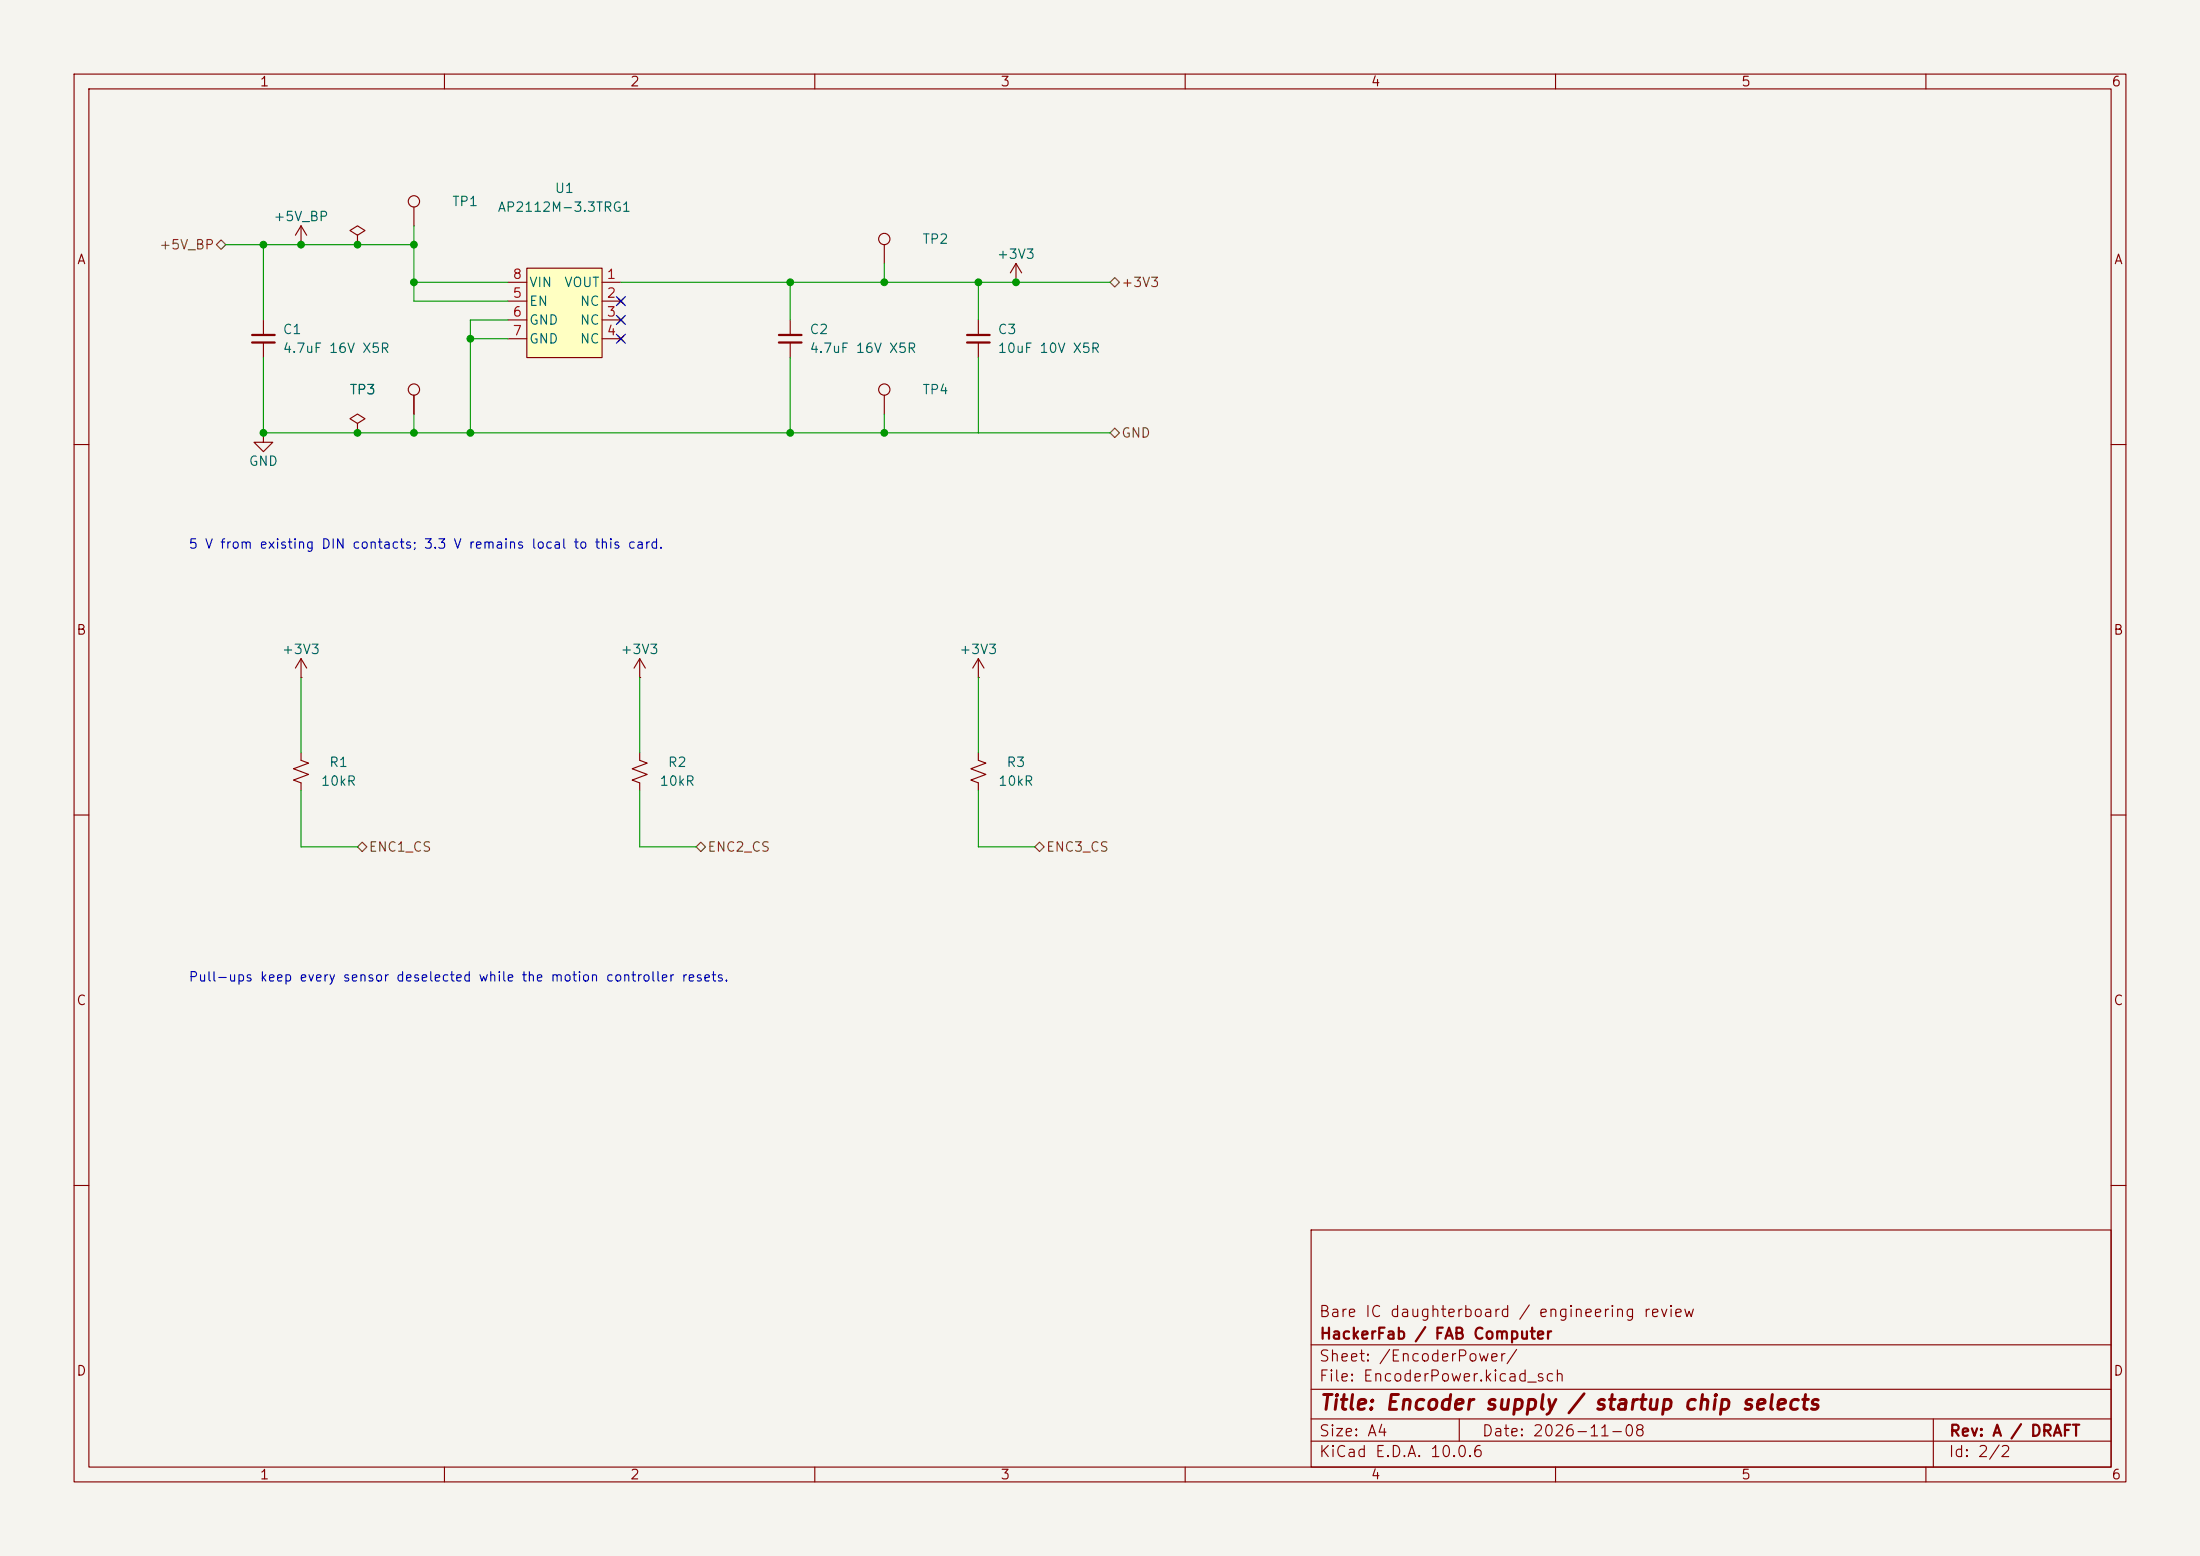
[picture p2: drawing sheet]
(kicad_sch
 (version 20250114)
 (generator eeschema)
 (generator_version "10.0")
 (paper "A4")
 (title_block
  (title "Encoder supply / startup chip selects")
  (date "2026-11-08")
  (rev "A / DRAFT")
  (company "HackerFab / FAB Computer")
  (comment 1 "Bare IC daughterboard / engineering review"))
 (lib_symbols
  (symbol "Device:C_Polarized_Small"
   (pin_numbers (hide yes))
   (pin_names
    (offset 0.254) (hide yes)) (exclude_from_sim no) (in_bom yes) (on_board yes)
   (in_pos_files yes)
   (duplicate_pin_numbers_are_jumpers no)
   (property "Reference" "C" (at 0.254 1.778 0) (show_name no) (do_not_autoplace no) (effects (font (size 1.27 1.27)) (justify left)))
   (property "Value" "C_Polarized_Small" (at 0.254 -2.032 0) (show_name no) (do_not_autoplace no) (effects (font (size 1.27 1.27)) (justify left)))
   (property "Footprint" "" (at 0 0 0) (show_name no) (do_not_autoplace no) (hide yes) (effects (font (size 1.27 1.27))))
   (property "Datasheet" "" (at 0 0 0) (show_name no) (do_not_autoplace no) (hide yes) (effects (font (size 1.27 1.27))))
   (property "Description" "Polarized capacitor, small symbol" (at 0 0 0) (show_name no) (do_not_autoplace no) (hide yes) (effects (font (size 1.27 1.27))))
   (symbol "C_Polarized_Small_0_1"
    (rectangle (start -1.524 0.6858) (end 1.524 0.3048) (stroke (width 0) (type default)) (fill (type none)))
    (rectangle (start -1.524 -0.3048) (end 1.524 -0.6858) (stroke (width 0) (type default)) (fill (type outline)))
    (polyline (pts (xy -1.27 1.524) (xy -0.762 1.524)) (stroke (width 0) (type default)) (fill (type none)))
    (polyline (pts (xy -1.016 1.27) (xy -1.016 1.778)) (stroke (width 0) (type default)) (fill (type none))))
   (symbol "C_Polarized_Small_1_1"
    (pin passive line (at 0 2.54 270) (length 1.8542) (name "" (effects (font (size 1.27 1.27)))) (number "1" (effects (font (size 1.27 1.27)))))
    (pin passive line (at 0 -2.54 90) (length 1.8542) (name "" (effects (font (size 1.27 1.27)))) (number "2" (effects (font (size 1.27 1.27))))))
   (embedded_fonts no))
  (symbol "Device:C_Small"
   (pin_numbers (hide yes))
   (pin_names
    (offset 0.254) (hide yes)) (exclude_from_sim no) (in_bom yes) (on_board yes)
   (in_pos_files yes)
   (duplicate_pin_numbers_are_jumpers no)
   (property "Reference" "C" (at 0.254 1.778 0) (show_name no) (do_not_autoplace no) (effects (font (size 1.27 1.27)) (justify left)))
   (property "Value" "C_Small" (at 0.254 -2.032 0) (show_name no) (do_not_autoplace no) (effects (font (size 1.27 1.27)) (justify left)))
   (property "Footprint" "" (at 0 0 0) (show_name no) (do_not_autoplace no) (hide yes) (effects (font (size 1.27 1.27))))
   (property "Datasheet" "" (at 0 0 0) (show_name no) (do_not_autoplace no) (hide yes) (effects (font (size 1.27 1.27))))
   (property "Description" "Unpolarized capacitor, small symbol" (at 0 -10.16 0) (show_name no) (do_not_autoplace no) (hide yes) (effects (font (size 1.27 1.27))))
   (symbol "C_Small_0_1"
    (polyline (pts (xy -1.524 0.508) (xy 1.524 0.508)) (stroke (width 0.3048) (type default)) (fill (type none)))
    (polyline (pts (xy -1.524 -0.508) (xy 1.524 -0.508)) (stroke (width 0.3048) (type default)) (fill (type none))))
   (symbol "C_Small_1_1"
    (pin passive line (at 0 2.54 270) (length 2.032) (name "" (effects (font (size 1.27 1.27)))) (number "1" (effects (font (size 1.27 1.27)))))
    (pin passive line (at 0 -2.54 90) (length 2.032) (name "" (effects (font (size 1.27 1.27)))) (number "2" (effects (font (size 1.27 1.27))))))
   (embedded_fonts no))
  (symbol "Device:Fuse"
   (pin_numbers (hide yes))
   (pin_names
    (offset 0)) (exclude_from_sim no) (in_bom yes) (on_board yes)
   (in_pos_files yes)
   (duplicate_pin_numbers_are_jumpers no)
   (property "Reference" "F" (at 2.032 0 90) (show_name no) (do_not_autoplace no) (effects (font (size 1.27 1.27))))
   (property "Value" "Fuse" (at -1.905 0 90) (show_name no) (do_not_autoplace no) (effects (font (size 1.27 1.27))))
   (property "Footprint" "" (at -1.778 0 90) (show_name no) (do_not_autoplace no) (hide yes) (effects (font (size 1.27 1.27))))
   (property "Datasheet" "" (at 0 0 0) (show_name no) (do_not_autoplace no) (hide yes) (effects (font (size 1.27 1.27))))
   (property "Description" "Fuse" (at 0 0 0) (show_name no) (do_not_autoplace no) (hide yes) (effects (font (size 1.27 1.27))))
   (symbol "Fuse_0_1"
    (rectangle (start -0.762 -2.54) (end 0.762 2.54) (stroke (width 0.254) (type default)) (fill (type none)))
    (polyline (pts (xy 0 2.54) (xy 0 -2.54)) (stroke (width 0) (type default)) (fill (type none))))
   (symbol "Fuse_1_1"
    (pin passive line (at 0 3.81 270) (length 1.27) (name "" (effects (font (size 1.27 1.27)))) (number "1" (effects (font (size 1.27 1.27)))))
    (pin passive line (at 0 -3.81 90) (length 1.27) (name "" (effects (font (size 1.27 1.27)))) (number "2" (effects (font (size 1.27 1.27))))))
   (embedded_fonts no))
  (symbol "Device:R_Small_US"
   (pin_numbers (hide yes))
   (pin_names
    (offset 0.254) (hide yes)) (exclude_from_sim no) (in_bom yes) (on_board yes)
   (in_pos_files yes)
   (duplicate_pin_numbers_are_jumpers no)
   (property "Reference" "R" (at 0.762 0.508 0) (show_name no) (do_not_autoplace no) (effects (font (size 1.27 1.27)) (justify left)))
   (property "Value" "R_Small_US" (at 0.762 -1.016 0) (show_name no) (do_not_autoplace no) (effects (font (size 1.27 1.27)) (justify left)))
   (property "Footprint" "" (at 0 0 0) (show_name no) (do_not_autoplace no) (hide yes) (effects (font (size 1.27 1.27))))
   (property "Datasheet" "" (at 0 0 0) (show_name no) (do_not_autoplace no) (hide yes) (effects (font (size 1.27 1.27))))
   (property "Description" "Resistor, small US symbol" (at 0 0 0) (show_name no) (do_not_autoplace no) (hide yes) (effects (font (size 1.27 1.27))))
   (symbol "R_Small_US_1_1"
    (polyline (pts (xy 0 1.524) (xy 1.016 1.143) (xy 0 0.762) (xy -1.016 0.381) (xy 0 0)) (stroke (width 0) (type default)) (fill (type none)))
    (polyline (pts (xy 0 0) (xy 1.016 -0.381) (xy 0 -0.762) (xy -1.016 -1.143) (xy 0 -1.524)) (stroke (width 0) (type default)) (fill (type none)))
    (pin passive line (at 0 2.54 270) (length 1.016) (name "" (effects (font (size 1.27 1.27)))) (number "1" (effects (font (size 1.27 1.27)))))
    (pin passive line (at 0 -2.54 90) (length 1.016) (name "" (effects (font (size 1.27 1.27)))) (number "2" (effects (font (size 1.27 1.27))))))
   (embedded_fonts no))
  (symbol "FabNano:PWR_+12V_BP"
   (power global)
   (pin_numbers (hide yes))
   (pin_names
    (offset 0) (hide yes)) (exclude_from_sim no) (in_bom yes) (on_board yes)
   (in_pos_files yes)
   (duplicate_pin_numbers_are_jumpers no)
   (property "Reference" "#PWR" (at 0 -3.81 0) (show_name no) (do_not_autoplace no) (hide yes) (effects (font (size 1.27 1.27))))
   (property "Value" "+12V_BP" (at 0 3.556 0) (show_name no) (do_not_autoplace no) (effects (font (size 1.27 1.27))))
   (property "Footprint" "" (at 0 0 0) (show_name no) (do_not_autoplace no) (hide yes) (effects (font (size 1.27 1.27))))
   (property "Datasheet" "" (at 0 0 0) (show_name no) (do_not_autoplace no) (hide yes) (effects (font (size 1.27 1.27))))
   (property "Description" "Power symbol creates a global label with name \"VDD\"" (at 0 0 0) (show_name no) (do_not_autoplace no) (hide yes) (effects (font (size 1.27 1.27))))
   (symbol "PWR_+12V_BP_0_1"
    (polyline (pts (xy -0.762 1.27) (xy 0 2.54)) (stroke (width 0) (type default)) (fill (type none)))
    (polyline (pts (xy 0 2.54) (xy 0.762 1.27)) (stroke (width 0) (type default)) (fill (type none)))
    (polyline (pts (xy 0 0) (xy 0 2.54)) (stroke (width 0) (type default)) (fill (type none))))
   (symbol "PWR_+12V_BP_1_1"
    (pin power_in line (at 0 0 90) (length 0) (name "+12V_BP" (effects (font (size 1.27 1.27)))) (number "1" (effects (font (size 1.27 1.27))))))
   (embedded_fonts no))
  (symbol "FabNano:PWR_+12V_MOTOR"
   (power global)
   (pin_numbers (hide yes))
   (pin_names
    (offset 0) (hide yes)) (exclude_from_sim no) (in_bom yes) (on_board yes)
   (in_pos_files yes)
   (duplicate_pin_numbers_are_jumpers no)
   (property "Reference" "#PWR" (at 0 -3.81 0) (show_name no) (do_not_autoplace no) (hide yes) (effects (font (size 1.27 1.27))))
   (property "Value" "+12V_MOTOR" (at 0 3.556 0) (show_name no) (do_not_autoplace no) (effects (font (size 1.27 1.27))))
   (property "Footprint" "" (at 0 0 0) (show_name no) (do_not_autoplace no) (hide yes) (effects (font (size 1.27 1.27))))
   (property "Datasheet" "" (at 0 0 0) (show_name no) (do_not_autoplace no) (hide yes) (effects (font (size 1.27 1.27))))
   (property "Description" "Power symbol creates a global label with name \"VDD\"" (at 0 0 0) (show_name no) (do_not_autoplace no) (hide yes) (effects (font (size 1.27 1.27))))
   (symbol "PWR_+12V_MOTOR_0_1"
    (polyline (pts (xy -0.762 1.27) (xy 0 2.54)) (stroke (width 0) (type default)) (fill (type none)))
    (polyline (pts (xy 0 2.54) (xy 0.762 1.27)) (stroke (width 0) (type default)) (fill (type none)))
    (polyline (pts (xy 0 0) (xy 0 2.54)) (stroke (width 0) (type default)) (fill (type none))))
   (symbol "PWR_+12V_MOTOR_1_1"
    (pin power_in line (at 0 0 90) (length 0) (name "+12V_MOTOR" (effects (font (size 1.27 1.27)))) (number "1" (effects (font (size 1.27 1.27))))))
   (embedded_fonts no))
  (symbol "FabNano:PWR_+3V3"
   (power global)
   (pin_numbers (hide yes))
   (pin_names
    (offset 0) (hide yes)) (exclude_from_sim no) (in_bom yes) (on_board yes)
   (in_pos_files yes)
   (duplicate_pin_numbers_are_jumpers no)
   (property "Reference" "#PWR" (at 0 -3.81 0) (show_name no) (do_not_autoplace no) (hide yes) (effects (font (size 1.27 1.27))))
   (property "Value" "+3V3" (at 0 3.556 0) (show_name no) (do_not_autoplace no) (effects (font (size 1.27 1.27))))
   (property "Footprint" "" (at 0 0 0) (show_name no) (do_not_autoplace no) (hide yes) (effects (font (size 1.27 1.27))))
   (property "Datasheet" "" (at 0 0 0) (show_name no) (do_not_autoplace no) (hide yes) (effects (font (size 1.27 1.27))))
   (property "Description" "Power symbol creates a global label with name \"VDD\"" (at 0 0 0) (show_name no) (do_not_autoplace no) (hide yes) (effects (font (size 1.27 1.27))))
   (symbol "PWR_+3V3_0_1"
    (polyline (pts (xy -0.762 1.27) (xy 0 2.54)) (stroke (width 0) (type default)) (fill (type none)))
    (polyline (pts (xy 0 2.54) (xy 0.762 1.27)) (stroke (width 0) (type default)) (fill (type none)))
    (polyline (pts (xy 0 0) (xy 0 2.54)) (stroke (width 0) (type default)) (fill (type none))))
   (symbol "PWR_+3V3_1_1"
    (pin power_in line (at 0 0 90) (length 0) (name "+3V3" (effects (font (size 1.27 1.27)))) (number "1" (effects (font (size 1.27 1.27))))))
   (embedded_fonts no))
  (symbol "FabNano:PWR_+5V_BP"
   (power global)
   (pin_numbers (hide yes))
   (pin_names
    (offset 0) (hide yes)) (exclude_from_sim no) (in_bom yes) (on_board yes)
   (in_pos_files yes)
   (duplicate_pin_numbers_are_jumpers no)
   (property "Reference" "#PWR" (at 0 -3.81 0) (show_name no) (do_not_autoplace no) (hide yes) (effects (font (size 1.27 1.27))))
   (property "Value" "+5V_BP" (at 0 3.556 0) (show_name no) (do_not_autoplace no) (effects (font (size 1.27 1.27))))
   (property "Footprint" "" (at 0 0 0) (show_name no) (do_not_autoplace no) (hide yes) (effects (font (size 1.27 1.27))))
   (property "Datasheet" "" (at 0 0 0) (show_name no) (do_not_autoplace no) (hide yes) (effects (font (size 1.27 1.27))))
   (property "Description" "Power symbol creates a global label with name \"VDD\"" (at 0 0 0) (show_name no) (do_not_autoplace no) (hide yes) (effects (font (size 1.27 1.27))))
   (symbol "PWR_+5V_BP_0_1"
    (polyline (pts (xy -0.762 1.27) (xy 0 2.54)) (stroke (width 0) (type default)) (fill (type none)))
    (polyline (pts (xy 0 2.54) (xy 0.762 1.27)) (stroke (width 0) (type default)) (fill (type none)))
    (polyline (pts (xy 0 0) (xy 0 2.54)) (stroke (width 0) (type default)) (fill (type none))))
   (symbol "PWR_+5V_BP_1_1"
    (pin power_in line (at 0 0 90) (length 0) (name "+5V_BP" (effects (font (size 1.27 1.27)))) (number "1" (effects (font (size 1.27 1.27))))))
   (embedded_fonts no))
  (symbol "FabNano:PWR_+5V_LOAD"
   (power global)
   (pin_numbers (hide yes))
   (pin_names
    (offset 0) (hide yes)) (exclude_from_sim no) (in_bom yes) (on_board yes)
   (in_pos_files yes)
   (duplicate_pin_numbers_are_jumpers no)
   (property "Reference" "#PWR" (at 0 -3.81 0) (show_name no) (do_not_autoplace no) (hide yes) (effects (font (size 1.27 1.27))))
   (property "Value" "+5V_LOAD" (at 0 3.556 0) (show_name no) (do_not_autoplace no) (effects (font (size 1.27 1.27))))
   (property "Footprint" "" (at 0 0 0) (show_name no) (do_not_autoplace no) (hide yes) (effects (font (size 1.27 1.27))))
   (property "Datasheet" "" (at 0 0 0) (show_name no) (do_not_autoplace no) (hide yes) (effects (font (size 1.27 1.27))))
   (property "Description" "Power symbol creates a global label with name \"VDD\"" (at 0 0 0) (show_name no) (do_not_autoplace no) (hide yes) (effects (font (size 1.27 1.27))))
   (symbol "PWR_+5V_LOAD_0_1"
    (polyline (pts (xy -0.762 1.27) (xy 0 2.54)) (stroke (width 0) (type default)) (fill (type none)))
    (polyline (pts (xy 0 2.54) (xy 0.762 1.27)) (stroke (width 0) (type default)) (fill (type none)))
    (polyline (pts (xy 0 0) (xy 0 2.54)) (stroke (width 0) (type default)) (fill (type none))))
   (symbol "PWR_+5V_LOAD_1_1"
    (pin power_in line (at 0 0 90) (length 0) (name "+5V_LOAD" (effects (font (size 1.27 1.27)))) (number "1" (effects (font (size 1.27 1.27))))))
   (embedded_fonts no))
  (symbol "FabNano:PWR_GND"
   (power global)
   (pin_numbers (hide yes))
   (pin_names
    (offset 0) (hide yes)) (exclude_from_sim no) (in_bom yes) (on_board yes)
   (in_pos_files yes)
   (duplicate_pin_numbers_are_jumpers no)
   (property "Reference" "#PWR" (at 0 -6.35 0) (show_name no) (do_not_autoplace no) (hide yes) (effects (font (size 1.27 1.27))))
   (property "Value" "GND" (at 0 -3.81 0) (show_name no) (do_not_autoplace no) (effects (font (size 1.27 1.27))))
   (property "Footprint" "" (at 0 0 0) (show_name no) (do_not_autoplace no) (hide yes) (effects (font (size 1.27 1.27))))
   (property "Datasheet" "" (at 0 0 0) (show_name no) (do_not_autoplace no) (hide yes) (effects (font (size 1.27 1.27))))
   (property "Description" "Power symbol creates a global label with name \"GND\" , ground" (at 0 0 0) (show_name no) (do_not_autoplace no) (hide yes) (effects (font (size 1.27 1.27))))
   (symbol "PWR_GND_0_1"
    (polyline (pts (xy 0 0) (xy 0 -1.27) (xy 1.27 -1.27) (xy 0 -2.54) (xy -1.27 -1.27) (xy 0 -1.27)) (stroke (width 0) (type default)) (fill (type none))))
   (symbol "PWR_GND_1_1"
    (pin power_in line (at 0 0 270) (length 0) (name "GND" (effects (font (size 1.27 1.27)))) (number "1" (effects (font (size 1.27 1.27))))))
   (embedded_fonts no))
  (symbol "power:PWR_FLAG"
   (power global)
   (pin_numbers (hide yes))
   (pin_names
    (offset 0) (hide yes)) (exclude_from_sim no) (in_bom yes) (on_board yes)
   (in_pos_files yes)
   (duplicate_pin_numbers_are_jumpers no)
   (property "Reference" "#FLG" (at 0 1.905 0) (show_name no) (do_not_autoplace no) (hide yes) (effects (font (size 1.27 1.27))))
   (property "Value" "PWR_FLAG" (at 0 3.81 0) (show_name no) (do_not_autoplace no) (effects (font (size 1.27 1.27))))
   (property "Footprint" "" (at 0 0 0) (show_name no) (do_not_autoplace no) (hide yes) (effects (font (size 1.27 1.27))))
   (property "Datasheet" "" (at 0 0 0) (show_name no) (do_not_autoplace no) (hide yes) (effects (font (size 1.27 1.27))))
   (property "Description" "Special symbol for telling ERC where power comes from" (at 0 0 0) (show_name no) (do_not_autoplace no) (hide yes) (effects (font (size 1.27 1.27))))
   (symbol "PWR_FLAG_0_0"
    (pin power_out line (at 0 0 90) (length 0) (name "" (effects (font (size 1.27 1.27)))) (number "1" (effects (font (size 1.27 1.27))))))
   (symbol "PWR_FLAG_0_1"
    (polyline (pts (xy 0 0) (xy 0 1.27) (xy -1.016 1.905) (xy 0 2.54) (xy 1.016 1.905) (xy 0 1.27)) (stroke (width 0) (type default)) (fill (type none))))
   (embedded_fonts no))
  (symbol "FabNano:AP2112M-3.3TRG1"
   (pin_names
    (offset 0.254)) (exclude_from_sim no) (in_bom yes) (on_board yes)
   (in_pos_files yes)
   (duplicate_pin_numbers_are_jumpers no)
   (property "Reference" "U" (at -5.08 5.715 0) (show_name no) (do_not_autoplace no) (effects (font (size 1.27 1.27)) (justify left)))
   (property "Value" "AP2112M-3.3TRG1" (at 0 5.715 0) (show_name no) (do_not_autoplace no) (effects (font (size 1.27 1.27)) (justify left)))
   (property "Footprint" "Package_SO:SOIC-8_3.9x4.9mm_P1.27mm" (at 0 8.255 0) (show_name no) (do_not_autoplace no) (hide yes) (effects (font (size 1.27 1.27))))
   (property "Datasheet" "https://www.diodes.com/assets/Datasheets/AP2112.pdf" (at 0 2.54 0) (show_name no) (do_not_autoplace no) (hide yes) (effects (font (size 1.27 1.27))))
   (property "Description" "600 mA LDO, 3.3 V, SO-8; two ground pins, three NC pins" (at 1.27 -8.382 0) (show_name no) (do_not_autoplace no) (hide yes) (effects (font (size 1.27 1.27))))
   (symbol "AP2112M-3.3TRG1_1_1"
    (rectangle (start -5.08 4.445) (end 5.08 -7.62) (stroke (width 0) (type solid)) (fill (type background)))
    (pin power_in line (at -7.62 2.54 0) (length 2.54) (name "VIN" (effects (font (size 1.27 1.27)))) (number "8" (effects (font (size 1.27 1.27)))))
    (pin power_in line (at -7.62 -2.54 0) (length 2.54) (name "GND" (effects (font (size 1.27 1.27)))) (number "6" (effects (font (size 1.27 1.27)))))
    (pin input line (at -7.62 0 0) (length 2.54) (name "EN" (effects (font (size 1.27 1.27)))) (number "5" (effects (font (size 1.27 1.27)))))
    (pin no_connect line (at 7.62 0 180) (length 2.54) (name "NC" (effects (font (size 1.27 1.27)))) (number "2" (effects (font (size 1.27 1.27)))))
    (pin power_out line (at 7.62 2.54 180) (length 2.54) (name "VOUT" (effects (font (size 1.27 1.27)))) (number "1" (effects (font (size 1.27 1.27)))))
    (pin power_in line (at -7.62 -5.08 0) (length 2.54) (name "GND" (effects (font (size 1.27 1.27)))) (number "7" (effects (font (size 1.27 1.27)))))
    (pin no_connect line (at 7.62 -2.54 180) (length 2.54) (name "NC" (effects (font (size 1.27 1.27)))) (number "3" (effects (font (size 1.27 1.27)))))
    (pin no_connect line (at 7.62 -5.08 180) (length 2.54) (name "NC" (effects (font (size 1.27 1.27)))) (number "4" (effects (font (size 1.27 1.27))))))
   (embedded_fonts no))
  (symbol "FabNano:ProbePad"
   (pin_numbers (hide yes))
   (pin_names
    (offset 0.762) (hide yes)) (exclude_from_sim no) (in_bom no) (on_board yes)
   (in_pos_files no)
   (duplicate_pin_numbers_are_jumpers no)
   (property "Reference" "TP" (at 0 6.858 0) (show_name no) (do_not_autoplace no) (effects (font (size 1.27 1.27))))
   (property "Value" "TestPoint" (at 0 5.08 0) (show_name no) (do_not_autoplace no) (effects (font (size 1.27 1.27))))
   (property "Footprint" "FabNano:TestPoint_Pad_D0.8mm" (at 5.08 0 0) (show_name no) (do_not_autoplace no) (hide yes) (effects (font (size 1.27 1.27))))
   (property "Datasheet" "" (at 5.08 0 0) (show_name no) (do_not_autoplace no) (hide yes) (effects (font (size 1.27 1.27))))
   (property "Description" "test point" (at 0 0 0) (show_name no) (do_not_autoplace no) (hide yes) (effects (font (size 1.27 1.27))))
   (symbol "ProbePad_0_1"
    (circle (center 0 3.302) (radius 0.762) (stroke (width 0) (type default)) (fill (type none))))
   (symbol "ProbePad_1_1"
    (pin passive line (at 0 0 90) (length 2.54) (name "1" (effects (font (size 1.27 1.27)))) (number "1" (effects (font (size 1.27 1.27))))))
   (embedded_fonts no)))
 (symbol
  (lib_id "FabNano:AP2112M-3.3TRG1") (at 76.2 40.64 0) (unit 1) (in_bom yes) (on_board yes) (dnp no)
  (property "Reference" "U1" (at 76.2 25.4 0) (effects (font (size 1.27 1.27))))
  (property "Value" "AP2112M-3.3TRG1" (at 76.2 27.94 0) (effects (font (size 1.27 1.27))))
  (property "Footprint" "Package_SO:SOIC-8_3.9x4.9mm_P1.27mm" (at 76.2 40.64 0) (effects (font (size 1.27 1.27)) (hide yes)))
  (property "Datasheet" "https://www.diodes.com/assets/Datasheets/AP2112.pdf" (at 76.2 40.64 0) (effects (font (size 1.27 1.27)) (hide yes)))
  (property "MPN" "AP2112M-3.3TRG1" (at 76.2 40.64 0) (effects (font (size 1.27 1.27)) (hide yes)))
  (property "Manufacturer" "Diodes Incorporated" (at 76.2 40.64 0) (effects (font (size 1.27 1.27)) (hide yes))) (pin "8") (pin "6") (pin "5") (pin "2") (pin "1")
  (property "LCSC" "C5290219" (at 76.2 40.64 0) (effects (font (size 1.27 1.27)) (hide yes))) (pin "3") (pin "4") (pin "7"))
 (no_connect (at 83.82 40.64))
 (symbol
  (lib_id "Device:C_Small") (at 35.56 45.72 0) (unit 1) (in_bom yes) (on_board yes) (dnp no)
  (property "Reference" "C1" (at 38.1 44.45 0) (effects (font (size 1.27 1.27)) (justify left)))
  (property "Value" "4.7uF 16V X5R" (at 38.1 46.99 0) (effects (font (size 1.27 1.27)) (justify left)))
  (property "Footprint" "Capacitor_SMD:C_0603_1608Metric" (at 35.56 45.72 0) (effects (font (size 1.27 1.27)) (hide yes)))
  (property "Datasheet" "https://product.samsungsem.com/mlcc/CL10A475KO8NNN.do" (at 35.56 45.72 0) (effects (font (size 1.27 1.27)) (hide yes)))
  (property "MPN" "CL10A475KO8NNNC" (at 35.56 45.72 0) (effects (font (size 1.27 1.27)) (hide yes)))
  (property "Manufacturer" "Samsung Electro-Mechanics" (at 35.56 45.72 0) (effects (font (size 1.27 1.27)) (hide yes))) (pin "1") (pin "2")
  (property "LCSC" "C19666" (at 35.56 45.72 0) (effects (font (size 1.27 1.27)) (hide yes))))
 (symbol
  (lib_id "Device:C_Small") (at 106.68 45.72 0) (unit 1) (in_bom yes) (on_board yes) (dnp no)
  (property "Reference" "C2" (at 109.22 44.45 0) (effects (font (size 1.27 1.27)) (justify left)))
  (property "Value" "4.7uF 16V X5R" (at 109.22 46.99 0) (effects (font (size 1.27 1.27)) (justify left)))
  (property "Footprint" "Capacitor_SMD:C_0603_1608Metric" (at 106.68 45.72 0) (effects (font (size 1.27 1.27)) (hide yes)))
  (property "Datasheet" "https://product.samsungsem.com/mlcc/CL10A475KO8NNN.do" (at 106.68 45.72 0) (effects (font (size 1.27 1.27)) (hide yes)))
  (property "MPN" "CL10A475KO8NNNC" (at 106.68 45.72 0) (effects (font (size 1.27 1.27)) (hide yes)))
  (property "Manufacturer" "Samsung Electro-Mechanics" (at 106.68 45.72 0) (effects (font (size 1.27 1.27)) (hide yes))) (pin "1") (pin "2")
  (property "LCSC" "C19666" (at 106.68 45.72 0) (effects (font (size 1.27 1.27)) (hide yes))))
 (symbol
  (lib_id "Device:C_Small") (at 132.08 45.72 0) (unit 1) (in_bom yes) (on_board yes) (dnp no)
  (property "Reference" "C3" (at 134.62 44.45 0) (effects (font (size 1.27 1.27)) (justify left)))
  (property "Value" "10uF 10V X5R" (at 134.62 46.99 0) (effects (font (size 1.27 1.27)) (justify left)))
  (property "Footprint" "Capacitor_SMD:C_0603_1608Metric" (at 132.08 45.72 0) (effects (font (size 1.27 1.27)) (hide yes)))
  (property "Datasheet" "https://product.samsungsem.com/mlcc/CL10A106KP8NNN.do" (at 132.08 45.72 0) (effects (font (size 1.27 1.27)) (hide yes)))
  (property "MPN" "CL10A106KP8NNNC" (at 132.08 45.72 0) (effects (font (size 1.27 1.27)) (hide yes)))
  (property "Manufacturer" "Samsung Electro-Mechanics" (at 132.08 45.72 0) (effects (font (size 1.27 1.27)) (hide yes))) (pin "1") (pin "2")
  (property "LCSC" "C19702" (at 132.08 45.72 0) (effects (font (size 1.27 1.27)) (hide yes))))
 (wire (pts (xy 35.56 43.18) (xy 35.56 33.02)) (stroke (width 0) (type default)))
 (wire (pts (xy 35.56 33.02) (xy 55.88 33.02)) (stroke (width 0) (type default)))
 (wire (pts (xy 55.88 33.02) (xy 55.88 38.1)) (stroke (width 0) (type default)))
 (wire (pts (xy 55.88 38.1) (xy 68.58 38.1)) (stroke (width 0) (type default)))
 (wire (pts (xy 55.88 38.1) (xy 55.88 40.64)) (stroke (width 0) (type default)))
 (wire (pts (xy 55.88 40.64) (xy 68.58 40.64)) (stroke (width 0) (type default)))
 (junction (at 55.88 38.1)
  (diameter 0) (color 0 0 0 0))
 (wire (pts (xy 68.58 43.18) (xy 63.5 43.18)) (stroke (width 0) (type default)))
 (wire (pts (xy 63.5 43.18) (xy 63.5 45.72)) (stroke (width 0) (type default)))
 (wire (pts (xy 83.82 38.1) (xy 119.38 38.1)) (stroke (width 0) (type default)))
 (wire (pts (xy 132.08 38.1) (xy 132.08 43.18)) (stroke (width 0) (type default)))
 (wire (pts (xy 106.68 43.18) (xy 106.68 38.1)) (stroke (width 0) (type default)))
 (junction (at 106.68 38.1)
  (diameter 0) (color 0 0 0 0))
 (wire (pts (xy 35.56 48.26) (xy 35.56 58.42)) (stroke (width 0) (type default)))
 (wire (pts (xy 106.68 48.26) (xy 106.68 58.42)) (stroke (width 0) (type default)))
 (wire (pts (xy 132.08 48.26) (xy 132.08 58.42)) (stroke (width 0) (type default)))
 (wire (pts (xy 35.56 58.42) (xy 55.88 58.42)) (stroke (width 0) (type default)))
 (wire (pts (xy 63.5 58.42) (xy 106.68 58.42)) (stroke (width 0) (type default)))
 (wire (pts (xy 106.68 58.42) (xy 119.38 58.42)) (stroke (width 0) (type default)))
 (junction (at 35.56 58.42)
  (diameter 0) (color 0 0 0 0))
 (junction (at 63.5 58.42)
  (diameter 0) (color 0 0 0 0))
 (junction (at 106.68 58.42)
  (diameter 0) (color 0 0 0 0))
 (symbol
  (lib_id "FabNano:PWR_GND") (at 35.56 58.42 0) (unit 1) (in_bom no) (on_board no) (dnp no)
  (property "Reference" "#PWR6024" (at 35.56 58.42 0) (effects (font (size 1.27 1.27)) (hide yes)))
  (property "Value" "GND" (at 35.56 62.23 0) (effects (font (size 1.27 1.27))))
  (property "Footprint" "" (at 35.56 58.42 0) (effects (font (size 1.27 1.27)) (hide yes)))
  (property "Datasheet" "" (at 35.56 58.42 0) (effects (font (size 1.27 1.27)) (hide yes)))
  (property "MPN" "" (at 35.56 58.42 0) (effects (font (size 1.27 1.27)) (hide yes)))
  (property "Manufacturer" "" (at 35.56 58.42 0) (effects (font (size 1.27 1.27)) (hide yes))) (pin "1"))
 (symbol
  (lib_id "FabNano:PWR_+5V_BP") (at 40.64 33.02 0) (unit 1) (in_bom no) (on_board no) (dnp no)
  (property "Reference" "#PWR6025" (at 40.64 33.02 0) (effects (font (size 1.27 1.27)) (hide yes)))
  (property "Value" "+5V_BP" (at 40.64 29.21 0) (effects (font (size 1.27 1.27))))
  (property "Footprint" "" (at 40.64 33.02 0) (effects (font (size 1.27 1.27)) (hide yes)))
  (property "Datasheet" "" (at 40.64 33.02 0) (effects (font (size 1.27 1.27)) (hide yes)))
  (property "MPN" "" (at 40.64 33.02 0) (effects (font (size 1.27 1.27)) (hide yes)))
  (property "Manufacturer" "" (at 40.64 33.02 0) (effects (font (size 1.27 1.27)) (hide yes))) (pin "1"))
 (symbol
  (lib_id "FabNano:PWR_+3V3") (at 137.16 38.1 0) (unit 1) (in_bom no) (on_board no) (dnp no)
  (property "Reference" "#PWR6026" (at 137.16 38.1 0) (effects (font (size 1.27 1.27)) (hide yes)))
  (property "Value" "+3V3" (at 137.16 34.29 0) (effects (font (size 1.27 1.27))))
  (property "Footprint" "" (at 137.16 38.1 0) (effects (font (size 1.27 1.27)) (hide yes)))
  (property "Datasheet" "" (at 137.16 38.1 0) (effects (font (size 1.27 1.27)) (hide yes)))
  (property "MPN" "" (at 137.16 38.1 0) (effects (font (size 1.27 1.27)) (hide yes)))
  (property "Manufacturer" "" (at 137.16 38.1 0) (effects (font (size 1.27 1.27)) (hide yes))) (pin "1"))
 (symbol
  (lib_id "power:PWR_FLAG") (at 48.26 33.02 0) (unit 1) (in_bom no) (on_board no) (dnp no)
  (property "Reference" "#FLG01" (at 48.26 33.02 0) (effects (font (size 1.27 1.27)) (hide yes)))
  (property "Value" "PWR_FLAG" (at 48.26 29.21 0) (effects (font (size 1.27 1.27)) (hide yes)))
  (property "Footprint" "" (at 48.26 33.02 0) (effects (font (size 1.27 1.27)) (hide yes)))
  (property "Datasheet" "" (at 48.26 33.02 0) (effects (font (size 1.27 1.27)) (hide yes)))
  (property "MPN" "" (at 48.26 33.02 0) (effects (font (size 1.27 1.27)) (hide yes)))
  (property "Manufacturer" "" (at 48.26 33.02 0) (effects (font (size 1.27 1.27)) (hide yes))) (pin "1"))
 (junction (at 48.26 33.02)
  (diameter 0) (color 0 0 0 0))
 (symbol
  (lib_id "power:PWR_FLAG") (at 48.26 58.42 0) (unit 1) (in_bom no) (on_board no) (dnp no)
  (property "Reference" "#FLG04" (at 48.26 58.42 0) (effects (font (size 1.27 1.27)) (hide yes)))
  (property "Value" "PWR_FLAG" (at 48.26 54.61 0) (effects (font (size 1.27 1.27)) (hide yes)))
  (property "Footprint" "" (at 48.26 58.42 0) (effects (font (size 1.27 1.27)) (hide yes)))
  (property "Datasheet" "" (at 48.26 58.42 0) (effects (font (size 1.27 1.27)) (hide yes)))
  (property "MPN" "" (at 48.26 58.42 0) (effects (font (size 1.27 1.27)) (hide yes)))
  (property "Manufacturer" "" (at 48.26 58.42 0) (effects (font (size 1.27 1.27)) (hide yes))) (pin "1"))
 (junction (at 48.26 58.42)
  (diameter 0) (color 0 0 0 0))
 (wire (pts (xy 35.56 33.02) (xy 30.480000000000004 33.02)) (stroke (width 0) (type default)))
 (hierarchical_label "+5V_BP"
  (shape bidirectional) (at 30.480000000000004 33.02 180) (effects (font (size 1.27 1.27)) (justify right)))
 (wire (pts (xy 132.08 38.1) (xy 149.86 38.1)) (stroke (width 0) (type default)))
 (hierarchical_label "+3V3"
  (shape bidirectional) (at 149.86 38.1 0) (effects (font (size 1.27 1.27)) (justify left)))
 (junction (at 40.64 33.02)
  (diameter 0) (color 0 0 0 0))
 (junction (at 137.16 38.1)
  (diameter 0) (color 0 0 0 0))
 (junction (at 35.56 33.02)
  (diameter 0) (color 0 0 0 0))
 (junction (at 132.08 38.1)
  (diameter 0) (color 0 0 0 0))
 (no_connect (at 83.82 43.18))
 (no_connect (at 83.82 45.72))
 (wire (pts (xy 63.5 45.72) (xy 63.5 58.42)) (stroke (width 0) (type default)))
 (wire (pts (xy 68.58 45.72) (xy 63.5 45.72)) (stroke (width 0) (type default)))
 (junction (at 63.5 45.72)
  (diameter 0) (color 0 0 0 0))
 (symbol
  (lib_id "FabNano:ProbePad") (at 55.88 30.48 0) (unit 1) (exclude_from_sim yes) (in_bom no) (on_board yes)
  (in_pos_files no) (dnp no)
  (property "Reference" "TP1" (at 60.96 27.178 0) (effects (font (size 1.27 1.27)) (justify left)))
  (property "Value" "5V" (at 55.88 30.48 0) (effects (font (size 1.27 1.27)) (hide yes)))
  (property "Footprint" "FabNano:TestPoint_Pad_D0.8mm" (at 55.88 30.48 0) (effects (font (size 1.27 1.27)) (hide yes)))
  (property "Datasheet" "" (at 55.88 30.48 0) (effects (font (size 1.27 1.27)) (hide yes)))
  (property "Description" "0.8 mm exposed copper probe pad; no drill or paste" (at 55.88 30.48 0) (effects (font (size 1.27 1.27)) (hide yes))) (pin "1"))
 (wire (pts (xy 55.88 30.48) (xy 55.88 33.02)) (stroke (width 0) (type default)))
 (junction (at 55.88 33.02)
  (diameter 0) (color 0 0 0 0))
 (symbol
  (lib_id "FabNano:ProbePad") (at 119.38 35.56 0) (unit 1) (exclude_from_sim yes) (in_bom no) (on_board yes)
  (in_pos_files no) (dnp no)
  (property "Reference" "TP2" (at 124.46 32.258 0) (effects (font (size 1.27 1.27)) (justify left)))
  (property "Value" "3V3" (at 119.38 35.56 0) (effects (font (size 1.27 1.27)) (hide yes)))
  (property "Footprint" "FabNano:TestPoint_Pad_D0.8mm" (at 119.38 35.56 0) (effects (font (size 1.27 1.27)) (hide yes)))
  (property "Datasheet" "" (at 119.38 35.56 0) (effects (font (size 1.27 1.27)) (hide yes)))
  (property "Description" "0.8 mm exposed copper probe pad; no drill or paste" (at 119.38 35.56 0) (effects (font (size 1.27 1.27)) (hide yes))) (pin "1"))
 (wire (pts (xy 119.38 38.1) (xy 132.08 38.1)) (stroke (width 0) (type default)))
 (wire (pts (xy 119.38 35.56) (xy 119.38 38.1)) (stroke (width 0) (type default)))
 (junction (at 119.38 38.1)
  (diameter 0) (color 0 0 0 0))
 (symbol
  (lib_id "FabNano:ProbePad") (at 55.88 55.88 0) (unit 1) (exclude_from_sim yes) (in_bom no) (on_board yes)
  (in_pos_files no) (dnp no)
  (property "Reference" "TP3" (at 50.8 52.578 0) (effects (font (size 1.27 1.27)) (justify right)))
  (property "Value" "GND" (at 55.88 55.88 0) (effects (font (size 1.27 1.27)) (hide yes)))
  (property "Footprint" "FabNano:TestPoint_Pad_D0.8mm" (at 55.88 55.88 0) (effects (font (size 1.27 1.27)) (hide yes)))
  (property "Datasheet" "" (at 55.88 55.88 0) (effects (font (size 1.27 1.27)) (hide yes)))
  (property "Description" "0.8 mm exposed copper probe pad; no drill or paste" (at 55.88 55.88 0) (effects (font (size 1.27 1.27)) (hide yes))) (pin "1"))
 (wire (pts (xy 55.88 58.42) (xy 63.5 58.42)) (stroke (width 0) (type default)))
 (wire (pts (xy 55.88 55.88) (xy 55.88 58.42)) (stroke (width 0) (type default)))
 (junction (at 55.88 58.42)
  (diameter 0) (color 0 0 0 0))
 (symbol
  (lib_id "FabNano:ProbePad") (at 119.38 55.88 0) (unit 1) (exclude_from_sim yes) (in_bom no) (on_board yes)
  (in_pos_files no) (dnp no)
  (property "Reference" "TP4" (at 124.46 52.578 0) (effects (font (size 1.27 1.27)) (justify left)))
  (property "Value" "GND" (at 119.38 55.88 0) (effects (font (size 1.27 1.27)) (hide yes)))
  (property "Footprint" "FabNano:TestPoint_Pad_D0.8mm" (at 119.38 55.88 0) (effects (font (size 1.27 1.27)) (hide yes)))
  (property "Datasheet" "" (at 119.38 55.88 0) (effects (font (size 1.27 1.27)) (hide yes)))
  (property "Description" "0.8 mm exposed copper probe pad; no drill or paste" (at 119.38 55.88 0) (effects (font (size 1.27 1.27)) (hide yes))) (pin "1"))
 (wire (pts (xy 119.38 58.42) (xy 132.08 58.42)) (stroke (width 0) (type default)))
 (wire (pts (xy 119.38 55.88) (xy 119.38 58.42)) (stroke (width 0) (type default)))
 (junction (at 119.38 58.42)
  (diameter 0) (color 0 0 0 0))
 (symbol
  (lib_id "Device:R_Small_US") (at 40.64 104.14 180) (unit 1) (in_bom yes) (on_board yes) (dnp no)
  (property "Reference" "R1" (at 45.72 102.87 0) (effects (font (size 1.27 1.27))))
  (property "Value" "10kR" (at 45.72 105.41 0) (effects (font (size 1.27 1.27))))
  (property "Footprint" "Resistor_SMD:R_0603_1608Metric" (at 40.64 104.14 0) (effects (font (size 1.27 1.27)) (hide yes)))
  (property "Datasheet" "https://www.lcsc.com/datasheet/C25804.pdf" (at 40.64 104.14 0) (effects (font (size 1.27 1.27)) (hide yes)))
  (property "MPN" "0603WAF1002T5E" (at 40.64 104.14 0) (effects (font (size 1.27 1.27)) (hide yes)))
  (property "Manufacturer" "Uniroyal Electronics" (at 40.64 104.14 0) (effects (font (size 1.27 1.27)) (hide yes))) (pin "1") (pin "2")
  (property "LCSC" "C25804" (at 40.64 104.14 0) (effects (font (size 1.27 1.27)) (hide yes))))
 (symbol
  (lib_id "FabNano:PWR_+3V3") (at 40.64 91.44 0) (unit 1) (in_bom no) (on_board no) (dnp no)
  (property "Reference" "#PWR801" (at 40.64 91.44 0) (effects (font (size 1.27 1.27)) (hide yes)))
  (property "Value" "+3V3" (at 40.64 87.63 0) (effects (font (size 1.27 1.27))))
  (property "Footprint" "" (at 40.64 91.44 0) (effects (font (size 1.27 1.27)) (hide yes)))
  (property "Datasheet" "" (at 40.64 91.44 0) (effects (font (size 1.27 1.27)) (hide yes)))
  (property "MPN" "" (at 40.64 91.44 0) (effects (font (size 1.27 1.27)) (hide yes)))
  (property "Manufacturer" "" (at 40.64 91.44 0) (effects (font (size 1.27 1.27)) (hide yes))) (pin "1"))
 (wire (pts (xy 40.64 91.44) (xy 40.64 101.6)) (stroke (width 0) (type default)))
 (wire (pts (xy 40.64 106.68) (xy 40.64 114.3)) (stroke (width 0) (type default)))
 (wire (pts (xy 40.64 114.3) (xy 48.26 114.3)) (stroke (width 0) (type default)))
 (hierarchical_label "ENC1_CS"
  (shape bidirectional) (at 48.26 114.3 0) (effects (font (size 1.27 1.27)) (justify left)))
 (symbol
  (lib_id "Device:R_Small_US") (at 86.36 104.14 180) (unit 1) (in_bom yes) (on_board yes) (dnp no)
  (property "Reference" "R2" (at 91.44 102.87 0) (effects (font (size 1.27 1.27))))
  (property "Value" "10kR" (at 91.44 105.41 0) (effects (font (size 1.27 1.27))))
  (property "Footprint" "Resistor_SMD:R_0603_1608Metric" (at 86.36 104.14 0) (effects (font (size 1.27 1.27)) (hide yes)))
  (property "Datasheet" "https://www.lcsc.com/datasheet/C25804.pdf" (at 86.36 104.14 0) (effects (font (size 1.27 1.27)) (hide yes)))
  (property "MPN" "0603WAF1002T5E" (at 86.36 104.14 0) (effects (font (size 1.27 1.27)) (hide yes)))
  (property "Manufacturer" "Uniroyal Electronics" (at 86.36 104.14 0) (effects (font (size 1.27 1.27)) (hide yes))) (pin "1") (pin "2")
  (property "LCSC" "C25804" (at 86.36 104.14 0) (effects (font (size 1.27 1.27)) (hide yes))))
 (symbol
  (lib_id "FabNano:PWR_+3V3") (at 86.36 91.44 0) (unit 1) (in_bom no) (on_board no) (dnp no)
  (property "Reference" "#PWR802" (at 86.36 91.44 0) (effects (font (size 1.27 1.27)) (hide yes)))
  (property "Value" "+3V3" (at 86.36 87.63 0) (effects (font (size 1.27 1.27))))
  (property "Footprint" "" (at 86.36 91.44 0) (effects (font (size 1.27 1.27)) (hide yes)))
  (property "Datasheet" "" (at 86.36 91.44 0) (effects (font (size 1.27 1.27)) (hide yes)))
  (property "MPN" "" (at 86.36 91.44 0) (effects (font (size 1.27 1.27)) (hide yes)))
  (property "Manufacturer" "" (at 86.36 91.44 0) (effects (font (size 1.27 1.27)) (hide yes))) (pin "1"))
 (wire (pts (xy 86.36 91.44) (xy 86.36 101.6)) (stroke (width 0) (type default)))
 (wire (pts (xy 86.36 106.68) (xy 86.36 114.3)) (stroke (width 0) (type default)))
 (wire (pts (xy 86.36 114.3) (xy 93.98 114.3)) (stroke (width 0) (type default)))
 (hierarchical_label "ENC2_CS"
  (shape bidirectional) (at 93.98 114.3 0) (effects (font (size 1.27 1.27)) (justify left)))
 (symbol
  (lib_id "Device:R_Small_US") (at 132.08 104.14 180) (unit 1) (in_bom yes) (on_board yes) (dnp no)
  (property "Reference" "R3" (at 137.16 102.87 0) (effects (font (size 1.27 1.27))))
  (property "Value" "10kR" (at 137.16 105.41 0) (effects (font (size 1.27 1.27))))
  (property "Footprint" "Resistor_SMD:R_0603_1608Metric" (at 132.08 104.14 0) (effects (font (size 1.27 1.27)) (hide yes)))
  (property "Datasheet" "https://www.lcsc.com/datasheet/C25804.pdf" (at 132.08 104.14 0) (effects (font (size 1.27 1.27)) (hide yes)))
  (property "MPN" "0603WAF1002T5E" (at 132.08 104.14 0) (effects (font (size 1.27 1.27)) (hide yes)))
  (property "Manufacturer" "Uniroyal Electronics" (at 132.08 104.14 0) (effects (font (size 1.27 1.27)) (hide yes))) (pin "1") (pin "2")
  (property "LCSC" "C25804" (at 132.08 104.14 0) (effects (font (size 1.27 1.27)) (hide yes))))
 (symbol
  (lib_id "FabNano:PWR_+3V3") (at 132.08 91.44 0) (unit 1) (in_bom no) (on_board no) (dnp no)
  (property "Reference" "#PWR803" (at 132.08 91.44 0) (effects (font (size 1.27 1.27)) (hide yes)))
  (property "Value" "+3V3" (at 132.08 87.63 0) (effects (font (size 1.27 1.27))))
  (property "Footprint" "" (at 132.08 91.44 0) (effects (font (size 1.27 1.27)) (hide yes)))
  (property "Datasheet" "" (at 132.08 91.44 0) (effects (font (size 1.27 1.27)) (hide yes)))
  (property "MPN" "" (at 132.08 91.44 0) (effects (font (size 1.27 1.27)) (hide yes)))
  (property "Manufacturer" "" (at 132.08 91.44 0) (effects (font (size 1.27 1.27)) (hide yes))) (pin "1"))
 (wire (pts (xy 132.08 91.44) (xy 132.08 101.6)) (stroke (width 0) (type default)))
 (wire (pts (xy 132.08 106.68) (xy 132.08 114.3)) (stroke (width 0) (type default)))
 (wire (pts (xy 132.08 114.3) (xy 139.70000000000002 114.3)) (stroke (width 0) (type default)))
 (hierarchical_label "ENC3_CS"
  (shape bidirectional) (at 139.70000000000002 114.3 0) (effects (font (size 1.27 1.27)) (justify left)))
 (text "5 V from existing DIN contacts; 3.3 V remains local to this card." (at 25.4 73.66 0) (effects (font (size 1.27 1.27)) (justify left)))
 (text "Pull-ups keep every sensor deselected while the motion controller resets." (at 25.4 132.08 0) (effects (font (size 1.27 1.27)) (justify left)))
 (wire (pts (xy 132.08 58.42) (xy 149.86 58.42)) (stroke (width 0) (type default)))
 (hierarchical_label "GND"
  (shape bidirectional) (at 149.86 58.42 0) (effects (font (size 1.27 1.27)) (justify left))))
